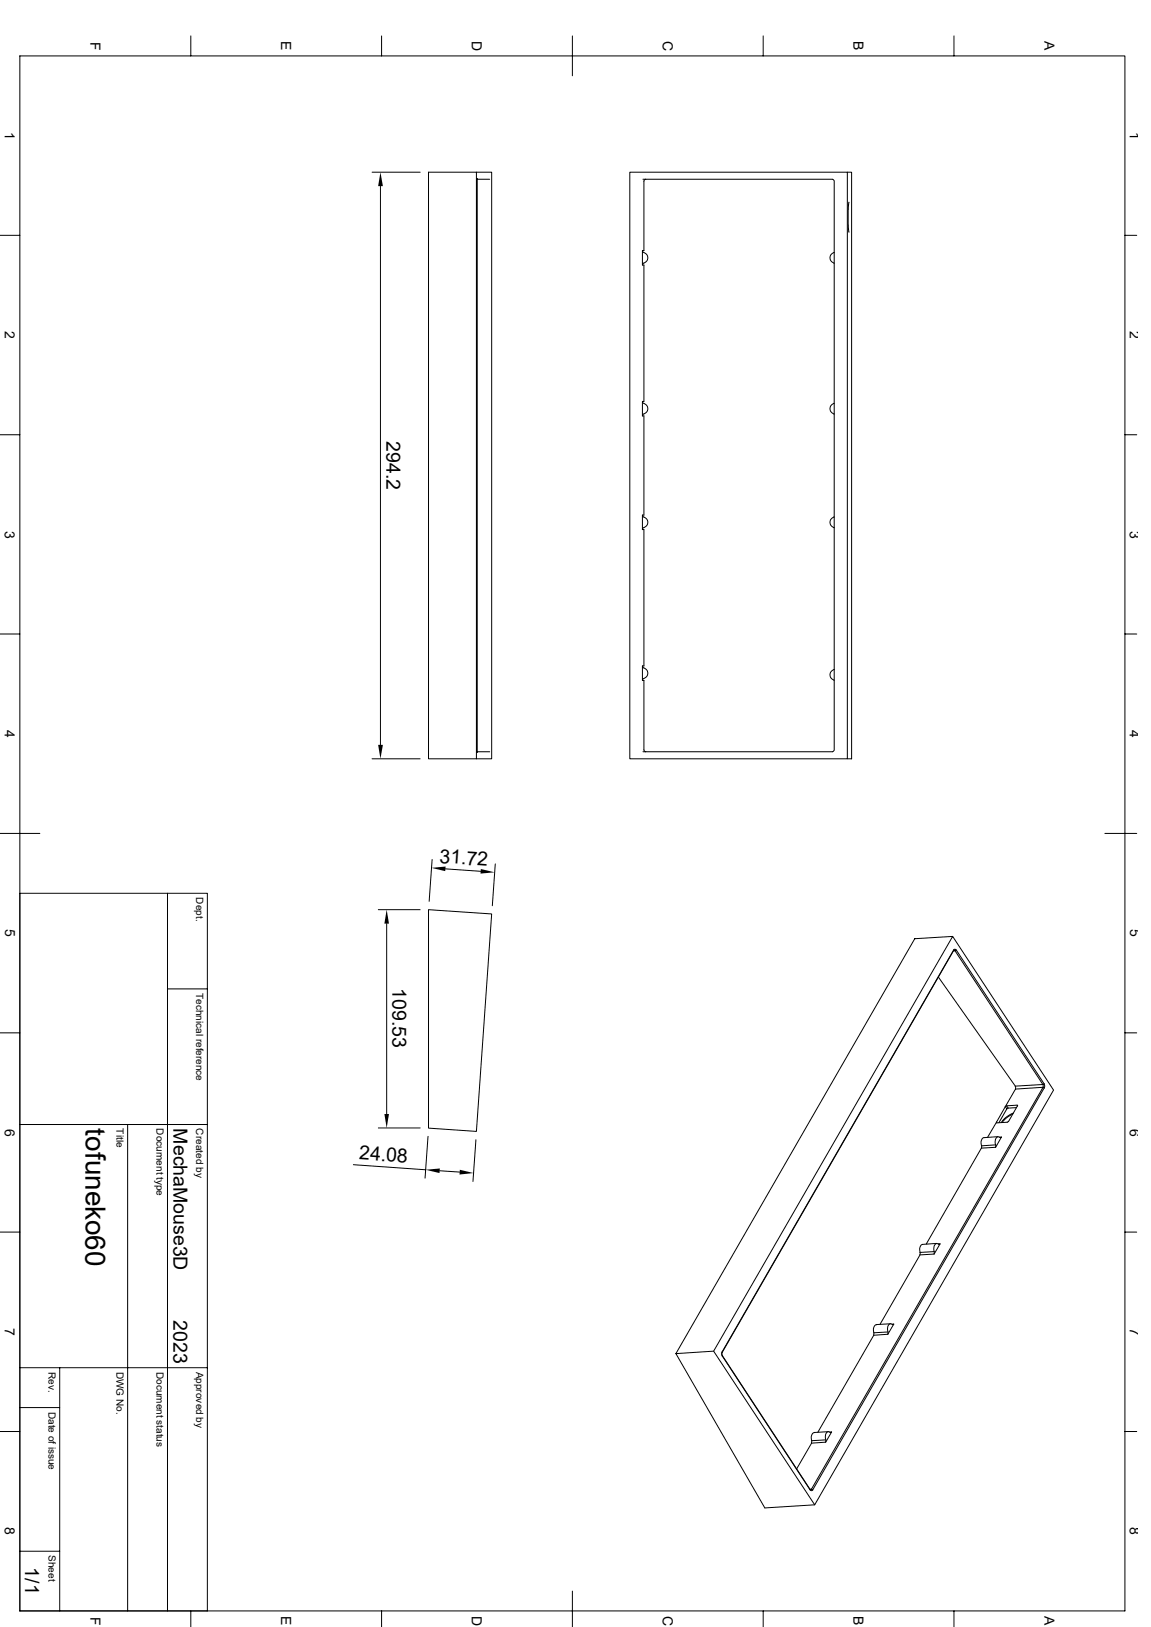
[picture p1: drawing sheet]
<svg xmlns="http://www.w3.org/2000/svg" width="297mm" height="420mm" viewBox="0 0 297 420" stroke-linecap="round" stroke-linejoin="round" font-family="sans-serif">
<g fill="none" stroke="#000" stroke-width=".26">
<path d="M5.1 14.4h285.2v401.4h-285.2zM49.2 9.3v5.1M98.5 9.3v5.1M147.7 9.3v10.3M196.9 9.3v5.1M246.2 9.3v5.1M96 44.4h12.4M98.2 48v144.3M122.9 44.5v151.4h4v-151.4h-16.3v151.4h12.3M123.1 46.3h3.3M123.2 46.1v148.1M162.5 44.4h56.2v151.5h-56.2z"/>
<path d="M165.9 46.3h48.9l.5 .4v146.9l-.5 .5h-48.9M166.7 46.3l-.5 .5v17.9h-.4M218.7 44.4h1.1v151.5h-1.1M219.1 52.2l-.2 2v3.7l.2 2M0 60.7h5.1M165.8 64.7l.1 .3a1.59 1.59 0 0 1 1.3 1.5 1.59 1.59 0 0 1-1.3 1.6l-.1 .3M165.8 68.4h.4v35.2h-.4M165.8 64.7v3.7M215.3 65.2a1.44 1.44 0 0 0-1.1 1.3 1.44 1.44 0 0 0 1.1 1.4M290.3 60.7h3M0 112.2h5.1M165.8 103.6l.1 .3a1.59 1.59 0 0 1 1.3 1.6 1.59 1.59 0 0 1-1.3 1.6l-.1 .3"/>
<path d="M165.8 107.4h.4v25.6h-.4M165.8 103.6v3.8M215.3 104.1a1.44 1.44 0 0 0-1.1 1.4 1.44 1.44 0 0 0 1.1 1.4M290.3 112.2h3M165.8 133l.1 .3a1.59 1.59 0 0 1 1.3 1.5 1.59 1.59 0 0 1-1.3 1.6l-.1 .3M165.8 136.7h.4v35.2h-.4M165.8 133v3.7M215.3 133.4a1.44 1.44 0 0 0-1.1 1.4 1.44 1.44 0 0 0 1.1 1.4M0 163.7h5.1M165.8 175.6h.4v17.9l.5 .6M165.8 171.9l.1 .3a1.59 1.59 0 0 1 1.3 1.6 1.59 1.59 0 0 1-1.3 1.5l-.1 .3M165.8 171.9v3.7"/>
<path d="M215.3 172.8a1.44 1.44 0 0 0-1.1 1.4 1.44 1.44 0 0 0 1.1 1.4M290.3 163.7h3M96 195.9h12.4M123.1 194.1h3.3M0 215.1h10.3M285.1 215.1h8.2M5.1 230.6h48.4v185.2M43.2 230.6v185.2M97.6 234.8h10.8M99.8 238.4v49.2M110.6 234.8l16.3 1.1-4 56.2-12.3-.9zM111.5 221.9l-.8 10.8"/>
<path d="M114.9 224.3l9.1 .6M127.8 223l-.8 10.8M43.2 255.3h10.3M242.1 252.2l19.9 28.2 7.1-.4M245.8 241.7l-9.7 .6-61.7 107.1M245.8 241.7l26.1 39.7-61.7 107.1-26.1-39.7zM246.1 245.2l.3-.2 .3 .2M246.1 245.2v.2M246.1 245.2l-59.7 103.8-.2 .5 .2 .6M246.4 245.4l.4-.2 22.6 34.5 .2 .6-.1 .5M246.4 245.4h-.4M246.4 245.4l22.7 34.6"/>
<path d="M246.5 245.4h-.4l-59.8 103.9 .1 .6 22.6 34.6 .3 .1 .1-.2M0 266.6h5.1M269.1 280v.6M269.5 279.8l-.4 .2M290.3 266.6h3M5.1 290.3h48.4M32.9 290.3v125.5M97.6 291.2h10.8M110.4 293.3l-.7 10.8M122.8 294.2l-.8 10.8M253.2 296.4l-14.2 24.7M256.9 295.5v.6"/>
<path d="M256.9 295.5l-3.6 .3-.1 .6M257.1 289.7l-2.3 3.9M257.1 289.6l.1 .2M257.6 293.4l-3.7 .3a1.53 1.53 0 0 0-.6 2M258 293.5h.4M258 293.6a.85 .85 0 0 0-1 .1 .85 .85 0 0 0-.2 1l.1 .8M258.4 293.5l-.3 .1M258.4 293.5l-1.5 2.7-3.7 .2M259.4 285.7l-2.3 4M259.4 285.7l.4 .6M259.8 285.5l-.4 .2M259.8 286.3l-2 3.5"/>
<path d="M260 289.7l-2.8 .2-.1-.2M260.1 286l-.3-.5 2.7-.2 .1 .2-2.3 4-.4 .1M260.1 286l-.3 .2M261.3 287.6l-1.6 1-1.1 1.2M261.5 287.3a6.3 6.3 0 0 0-3.1 2.5M262 280.4v.7M262.3 285.9l-2.2 .1M262.5 285.3l.1 .2M269.2 280.7l-7.2 .4-2.6 4.6M269.2 280.7l.3 .1M269.2 280.7l-59.8 103.7M269.5 280.8l-59.8 103.8"/>
<path d="M0 318.1h5.1M91.2 300.7l18.7 1.3M113.5 302.2l5.1 .4M290.3 318.1h3M238.1 321.2a1.53 1.53 0 0 0-.7 2.1M241 323.7v-.6l-3.6 .2v.6M241.7 321l-3.7 .2M242.1 321.1h.5l-1.6 2.6-3.6 .2-10.3 18M242.2 321.2a.85 .85 0 0 0-1 .1 .85 .85 0 0 0-.2 .9l.1 .9M242.5 321.1h-.3M5.1 353.1h48.4M15.4 353.1v62.7"/>
<path d="M184.2 348.8l-9.8 .6 23 39.9 12.8-.8M186.4 349v.1M186.4 349.9v.2M186.4 350.1l22.6 34.4M226.1 342a1.53 1.53 0 0 0-.6 2M229.1 344.4v-.6l-3.6 .2-.1 .6M229.1 344.4l-3.6 .3-14.5 25M229.8 341.7l-3.7 .2M230.2 341.8h.4l-1.5 2.6M230.6 341.8l-.2 .2a.78 .78 0 0 0-.9-.2 .78 .78 0 0 0-.4 .8l.1 1.2M0 369.5h5.1M5.1 363.3h10.3"/>
<path d="M210.1 369.8a1.53 1.53 0 0 0-.6 2.1M213 372.3l.1-.6-3.7 .2v.6M213.7 369.6l-3.6 .2M214.5 369.7l-.1 .1a.78 .78 0 0 0-1-.2 .78 .78 0 0 0-.4 .9l.1 1.1M214.6 369.7l-1.5 2.6-3.7 .2-3.8 6.7M214.6 369.7h-.5M290.3 369.5h3M209 384.4h.4M209.1 384.6l.3 .2 .3-.2M209.4 384.4l.3 .2M5.1 400.4h10.3M49.2 415.8v4.1"/>
<path d="M98.5 415.8v4.1M147.7 410.7v9.2M196.9 415.8v4.1M246.2 415.8v4.1"/>
</g>
<path d="M98.2 44.4l.6 3.6h-1.2zM97.6 192.3h1.2l-.6 3.6zM99.8 234.8l.6 3.6h-1.2zM111.3 224l3.7-.3-.1 1.2zM124.1 224.3l3.5 .9-3.6 .3zM99.2 287.6h1.2l-.6 3.6zM109.9 302l3.6-.4-.1 1.2zM118.7 302l3.5 .8-3.6 .4z" fill="#000"/>
<text font-size="7.2" x="22.1" y="291.3" transform="rotate(90 22.1 291.3)">tofuneko60</text>
<g font-size="5">
<text x="99.7" y="113.9" transform="rotate(90 99.7 113.9)">294.2</text>
<text x="113.3" y="222.7" transform="rotate(4 113.3 222.7)">31.72</text>
<text x="101.3" y="255.1" transform="rotate(90 101.3 255.1)">109.53</text>
<text x="44.7" y="291.3" transform="rotate(90 44.7 291.3)">MechaMouse3D</text>
<text x="92.6" y="299.3" transform="rotate(4 92.6 299.3)">24.08</text>
<text x="44.7" y="340.8" transform="rotate(90 44.7 340.8)">2023</text>
<text x="6.5" y="404.6" transform="rotate(90 6.5 404.6)">1/1</text>
</g>
<g font-size="3.6">
<text x="23.3" y="10.8" transform="rotate(90 23.3 10.8)">F</text>
<text x="72.6" y="10.7" transform="rotate(90 72.6 10.7)">E</text>
<text x="121.8" y="10.5" transform="rotate(90 121.8 10.5)">D</text>
<text x="171" y="10.5" transform="rotate(90 171 10.5)">C</text>
<text x="220.3" y="10.7" transform="rotate(90 220.3 10.7)">B</text>
<text x="269.5" y="10.7" transform="rotate(90 269.5 10.7)">A</text>
<text x="1.3" y="34" transform="rotate(90 1.3 34)">1</text>
<text x="291.6" y="34" transform="rotate(90 291.6 34)">1</text>
<text x="1.3" y="85.5" transform="rotate(90 1.3 85.5)">2</text>
<text x="291.6" y="85.5" transform="rotate(90 291.6 85.5)">2</text>
<text x="1.3" y="136.9" transform="rotate(90 1.3 136.9)">3</text>
<text x="291.6" y="136.9" transform="rotate(90 291.6 136.9)">3</text>
<text x="1.3" y="188.4" transform="rotate(90 1.3 188.4)">4</text>
<text x="291.6" y="188.4" transform="rotate(90 291.6 188.4)">4</text>
<text x="1.3" y="239.9" transform="rotate(90 1.3 239.9)">5</text>
<text x="291.6" y="239.9" transform="rotate(90 291.6 239.9)">5</text>
<text x="1.3" y="291.3" transform="rotate(90 1.3 291.3)">6</text>
<text x="291.6" y="291.3" transform="rotate(90 291.6 291.3)">6</text>
<text x="1.3" y="342.8" transform="rotate(90 1.3 342.8)">7</text>
<text x="291.6" y="342.8" transform="rotate(90 291.6 342.8)">7</text>
<text x="1.3" y="394.3" transform="rotate(90 1.3 394.3)">8</text>
<text x="291.6" y="394.3" transform="rotate(90 291.6 394.3)">8</text>
<text x="23.3" y="417.3" transform="rotate(90 23.3 417.3)">F</text>
<text x="72.6" y="417.2" transform="rotate(90 72.6 417.2)">E</text>
<text x="121.8" y="417.1" transform="rotate(90 121.8 417.1)">D</text>
<text x="171" y="417.1" transform="rotate(90 171 417.1)">C</text>
<text x="220.3" y="417.2" transform="rotate(90 220.3 417.2)">B</text>
<text x="269.5" y="417.2" transform="rotate(90 269.5 417.2)">A</text>
</g>
<g font-size="2.6">
<text x="50.6" y="231.6" transform="rotate(90 50.6 231.6)">Dept.</text>
<text x="50.6" y="256.3" transform="rotate(90 50.6 256.3)">Technical reference</text>
<text x="30.1" y="291.3" transform="rotate(90 30.1 291.3)">Title</text>
<text x="40.3" y="291.3" transform="rotate(90 40.3 291.3)">Document type</text>
<text x="50.6" y="291.3" transform="rotate(90 50.6 291.3)">Created by</text>
<text x="12.5" y="354.1" transform="rotate(90 12.5 354.1)">Rev.</text>
<text x="30.1" y="354.1" transform="rotate(90 30.1 354.1)">DWG No.</text>
<text x="40.3" y="354.1" transform="rotate(90 40.3 354.1)">Document status</text>
<text x="50.6" y="354.1" transform="rotate(90 50.6 354.1)">Approved by</text>
<text x="12.5" y="364.4" transform="rotate(90 12.5 364.4)">Date of issue</text>
<text x="12.5" y="401.4" transform="rotate(90 12.5 401.4)">Sheet</text>
</g>
</svg>
